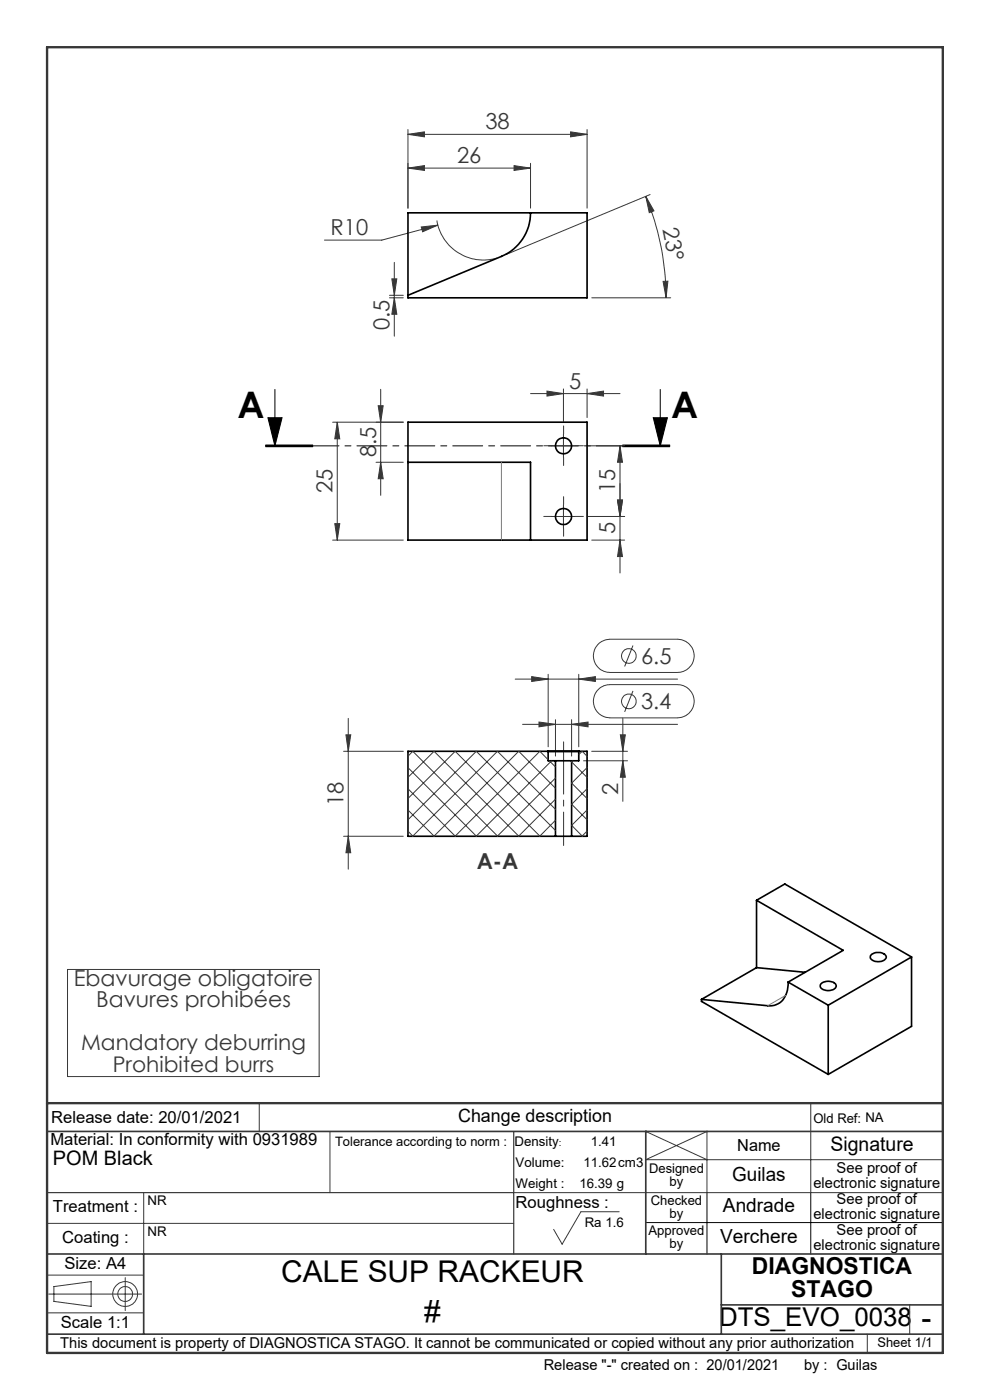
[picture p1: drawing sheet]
<svg xmlns="http://www.w3.org/2000/svg" width="210mm" height="297mm" viewBox="0 0 210 297" stroke-linecap="round" stroke-linejoin="round" font-family="sans-serif">
<g fill="none" stroke="#373737" stroke-width=".21">
<path d="M86.5 35.7l3.5-.6v1.1zM86.5 28.5l3.5-.5v1zM86.5 27.5v16.7M86.5 35.7h26M86.5 28.5h38M109 35.1l3.5 .6-3.5 .5zM112.5 34.6v9.6M121 28l3.5 .5-3.5 .5zM124.5 27.5v16.7M83.1 59.2h1.1l-.6 3.4zM83.6 55.7v15.6M89.4 48.2l3.5-.4-3.3 1.4z"/>
<path d="M92.7 46.8a10 10 0 0 0 12.7 7.9M92.9 47.8l-11.9 3.1h-12.2M137 41.7l1.7 3-1 .4zM137 41.7a56.3 56.3 0 0 1 4.3 21.5M137.9 41.3l-30.6 12.7M140.7 59.7h1l-.4 3.5zM82.6 63.2h2.9M82.6 62.6h2.9M83.6 63.2l.6 3.5h-1.1zM125.5 63.2h16.8M71.5 89.6v25M71.5 89.6l.6 3.5h-1.1z"/>
<path d="M79.8 98.1h5.7M80.2 86.1h1.1l-.5 3.5zM80.8 98.1l.5 3.5h-1.1zM80.8 82.6v22.5M85.5 89.6h-14.9M112.5 83.5h19M116 83l3.5 .5-3.5 .5zM117 94.6h5M119.5 82.5v6.9M119.5 92.1v5M124.5 82.5v6.1M124.5 83.5l3.5-.5v1z"/>
<path d="M124.7 94.6h7.8M131.5 94.6l.5 3.5h-1zM131.5 94.6v27M70.6 114.6h14.9M71 111.1h1.1l-.6 3.5zM117 109.6h5M119.5 107.1v5M124.7 109.6h7.8M125.5 114.6h7M131 106.1h1l-.5 3.5zM131.5 114.6l.5 3.5h-1zM127.1 136.4l.3-.1a3.7 3.7 0 0 1 2-.7h14.3a3.5 3.5 0 0 1 3.6 3.5 3.5 3.5 0 0 1-3.6 3.6h-14.3a3.5 3.5 0 0 1-3.3-2.4 3.5 3.5 0 0 1 1-3.9z"/>
<path d="M134.3 136.9l-1.8 4.5M72.9 159.4h12.6M73.4 155.9h1l-.5 3.5zM73.9 152.4v32M109.3 144.1h34.4M110.8 153.7h32.9M112.8 143.5l3.5 .6-3.5 .5zM114.3 153.2l3.5 .5-3.5 .5zM116.3 143v15.4M117.8 152.7v7.7M121.2 152.7v7.7M121.2 153.7l3.5-.5v1z"/>
<path d="M122.8 144.1l3.5-.6v1.1zM122.8 143v15.4M125.5 159.4h7.6M127 146.2l.1-.2a3.3 3.3 0 0 1 2.3-.8h14.3a3.5 3.5 0 0 1 3.6 3.6 3.5 3.5 0 0 1-3.6 3.5h-14.3a3.5 3.5 0 0 1-3.3-2.2 3.5 3.5 0 0 1 .9-3.9zM131.6 155.9h1l-.5 3.5zM132.1 152.4v17.6M134.3 146.6l-1.8 4.4M72.9 177.4h12.6M73.9 177.4l.5 3.5h-1zM123.8 161.4h9.3M132.1 161.4l.5 3.5h-1zM14.3 205.7h53.4v22.7h-53.4z"/>
<path d="M55 234v6M137.1 239.8l-.1 .2 13 6M172 234v19M10 259.5h99M30.5 253v13M70 240v13M109 253h91M131.3 257.1h-8.1l-4 6.8-1.8-3.1M200 246h-63l13-6v13M10 278.5h20.5M10 270.5h20.5M10.3 274.5h19.8"/>
<path d="M11.4 272.9l7.9-1v5.2l-7.9-1zM26.6 271v7M193 276.8v6.2M184 283v4"/>
<circle cx="133.4" cy="139.2" r="1.55"/>
<circle cx="133.4" cy="148.8" r="1.55"/>
<circle cx="26.5" cy="274.5" r="1.58"/>
<circle cx="26.5" cy="274.5" r="2.63"/>
</g>
<g fill="none" stroke="#000" stroke-width=".21">
<path d="M56.3 94.8h10zM56.3 94.6h10M56.3 94.4h10M56.8 88.6h3l-1.5 6zM58.3 82.6v12M132.1 94.6h10M132.1 94.4h10M132.1 94.8h10M138.6 88.6h3l-1.5 6zM140.1 82.6v12M137 259.4h63M150 253v13"/>
<path d="M172 253v13"/>
</g>
<path d="M142.1 94.6h-85.8" fill="none" stroke="#000" stroke-width=".21" stroke-dasharray="6.3 1.3 1.3 1.3" stroke-dashoffset="1"/>
<path d="M117.1 94.6h-1.7M119.6 92.1v-1.7M119.6 97.1v1.7M122.1 94.6h1.7M117.1 109.6h-1.7M119.6 107.1v-1.7M119.6 112.1v1.7M122.1 109.6h1.7M119.6 157.4v2M119.6 161.4v-2" fill="none" stroke="#373737" stroke-width=".21" stroke-dasharray="30.5 1.3 1.3 1.3"/>
<path d="M119.6 179.4v-18" fill="none" stroke="#373737" stroke-width=".21" stroke-dasharray="30.5 1.3 1.3 1.3" stroke-dashoffset="23.4"/>
<path d="M10 253h99M109 240v26" fill="none" stroke="#373737" stroke-width=".25"/>
<path d="M10 240h190M137 240v26M10 266h190M30.5 266v17M153 266v17M153 276.8h47M10 283h190" fill="none" stroke="#373737" stroke-width=".35"/>
<path d="M10 10h190v277h-190zM10 234h190" fill="none" stroke="#373737" stroke-width=".5"/>
<path d="M138.6 88.6h3l-1.5 6zM56.8 88.6h3l-1.5 6z" fill="#000"/>
<g fill="#373737">
<path d="M140.7 59.7h1l-.4 3.5zM137 41.7l1.7 3-1 .4z"/>
<path d="M109 35.1l3.5 .6-3.5 .5zM86.5 35.7l3.5-.6v1.1zM122.8 144.1l3.5-.6v1.1zM112.8 143.5l3.5 .6-3.5 .5z"/>
<path d="M89.4 48.2l.2 1 3.3-1.4zM116 83l3.5 .5-3.5 .5zM124.5 83.5l3.5-.5v1zM114.3 153.2l3.5 .5-3.5 .5zM121.2 153.7l3.5-.5v1z"/>
<path d="M86.5 28.5l3.5-.5v1zM121 28l3.5 .5-3.5 .5z"/>
<path d="M83.6 63.2l.6 3.5h-1.1zM83.1 59.2h1.1l-.6 3.4zM132.1 161.4l.5 3.5h-1zM131.6 155.9h1l-.5 3.5z"/>
<path d="M71 111.1h1.1l-.6 3.5zM71.5 89.6l.6 3.5h-1.1z"/>
<path d="M131 106.1h1l-.5 3.5zM131.5 114.6l.5 3.5h-1z"/>
<path d="M131.5 94.6l.5 3.5h-1zM131 106.1h1l-.5 3.5zM80.2 86.1h1.1l-.5 3.5zM80.8 98.1l.5 3.5h-1.1zM73.4 155.9h1l-.5 3.5zM73.9 177.4l.5 3.5h-1z"/>
</g>
<g fill="none" stroke="#000" stroke-width=".35">
<path d="M86.5 45.2h38v18h-38zM112.5 45.2a10 10 0 0 1-6.1 9.2l-19.9 8.2M86.5 89.6h38v25h-38zM86.5 98.1h26v16.5M116.2 159.4h6.6M116.2 159.4h-29.7v18h31.3M116.2 159.4h.1M116.3 159.4h6.5M116.3 159.4v2h1.5M122.8 159.4v2h-1.6M122.8 159.4h1.7v18h-3.3M122.8 159.4h.1"/>
<path d="M117.8 177.4h3.4M117.8 161.4h3.4M117.8 161.4v16M121.2 161.4v16M160.5 191l18.4 10.6-11.7 6.7M160.5 191l6-3.5 26.9 15.5M160.5 191v14.3M148.8 212v.4l26.9 15.5M160.5 205.3l-11.7 6.7M160.5 205.3l10.3 1M167.2 208.3a4.6 4.6 0 0 1-3 5l-1.4 .1-14-1.4M167.2 208.3l8.5 5"/>
<path d="M174.1 208.7a2.19 2.19 0 0 1 3.3 .4 1.47 1.47 0 0 1-1.9 1 1.37 1.37 0 0 1-1.5-1zM175.7 213.3v14.6M184.9 202.5a2.16 2.16 0 0 1 3.1 .4 1.84 1.84 0 0 1-2.7 .9 .78 .78 0 0 1-.7-.5 .78 .78 0 0 1 .3-.8zM193.4 203l-17.7 10.3M193.4 203v14.7l-17.7 10.2"/>
<circle cx="119.5" cy="94.6" r="1.69"/>
<circle cx="119.5" cy="109.6" r="1.69"/>
</g>
<path d="M106.4 98.1v16.5M166.7 211.2l-3.9 2.2" fill="none" stroke="#808080" stroke-width=".21"/>
<g fill="none" stroke="#373737" stroke-width=".21">
<path d="M86.5 160.4l1.1-1 18 18M86.5 164.9l5.6-5.5 18 18M86.5 169.4l10.1-10 17.9 18M86.5 173.9l14.5-14.5 16.8 16.8M86.5 176.3l1.1 1.1M86.5 171.8l5.6 5.6M86.5 167.3l10.1 10.1M86.5 162.8l14.6 14.6M116.3 161.2l-1.8-1.8-18 18M116.5 161.4l1.3 1.3M117 161.4l-16 16M117.8 165.1l-12.3 12.3"/>
<path d="M117.8 171.7l-12.3-12.3-18 18M117.8 167.2l-7.8-7.8-18 18M117.8 169.5l-7.8 7.9M117.8 174l-3.3 3.4M121.2 170.6l3.3 3.3M121.5 161.4l-.3 .2 3.3 3.3M122.8 160.1l.7-.7 1 1M124.5 162.8l-3.3 3.4 3.3 3.2M124.5 167.3l-3.3 3.3M124.5 171.8l-3.3 3.3 2.3 2.3M124.5 176.3l-1.1 1.1"/>
</g>
<g font-size="7.8">
<text x="50.4" y="88.6">A</text>
<text x="142.3" y="88.6">A</text>
</g>
<g font-size="6.3">
<text x="59.6" y="272">CALE SUP RACKEUR</text>
<text x="90" y="280.5">#</text>
<text x="195.4" y="281.6">-</text>
</g>
<text font-size="5.5" x="152.5" y="281.3">DTS_EVO_0038</text>
<g font-size="4.9">
<text x="159.5" y="270.3">DIAGNOSTICA</text>
<text x="167.8" y="275.2">STAGO</text>
</g>
<g font-size="4.7" fill="#373737">
<text x="103" y="27.5">38</text>
<text x="97" y="34.6">26</text>
<text x="70.1" y="49.9">R10</text>
<text x="140.5" y="48.5" transform="rotate(79 140.5 48.5)">23°</text>
<text x="82.6" y="70" transform="rotate(-90 82.6 70)">0.5</text>
<text x="120.8" y="82.5">5</text>
<text x="79.8" y="97" transform="rotate(-90 79.8 97)">8.5</text>
<text x="70.6" y="104.6" transform="rotate(-90 70.6 104.6)">25</text>
<text x="130.5" y="104.6" transform="rotate(-90 130.5 104.6)">15</text>
<text x="130.5" y="113.4" transform="rotate(-90 130.5 113.4)">5</text>
<text x="136" y="140.9">6.5</text>
<text x="136" y="150.5">3.4</text>
<text x="72.9" y="171" transform="rotate(-90 72.9 171)">18</text>
<text x="131.1" y="168.7" transform="rotate(-90 131.1 168.7)">2</text>
<text x="101.1" y="184.4">A-A</text>
<text x="15.6" y="209.1">Ebavurage obligatoire</text>
<text x="20.4" y="213.6">Bavures prohibées</text>
</g>
<g font-size="4.6" fill="#373737">
<text x="17.2" y="222.8">Mandatory deburring</text>
<text x="23.9" y="227.3">Prohibited burrs</text>
</g>
<g font-size="4.2">
<text x="176.2" y="244.2">Signature</text>
<text x="11.2" y="247.1">POM Black</text>
</g>
<g font-size="4.1">
<text x="155.3" y="250.5">Guilas</text>
<text x="153.4" y="257.2">Andrade</text>
<text x="152.8" y="263.7">Verchere</text>
</g>
<text font-size="3.9" x="97.2" y="238.1">Change description</text>
<g font-size="3.5">
<text x="10.9" y="238.3">Release date: 20/01/2021</text>
<text x="10.7" y="242.8">Material: In conformity with 0931989</text>
<text x="156.4" y="244.2">Name</text>
<text x="11.2" y="257.2">Treatment :</text>
<text x="109.4" y="256.3">Roughness :</text>
<text x="13.2" y="263.7">Coating :</text>
<text x="13.7" y="269.2">Size: A4</text>
<text x="12.9" y="281.7">Scale 1:1</text>
</g>
<g font-size="3.2">
<text x="172.6" y="251.9">electronic signature</text>
<text x="177.5" y="248.8">See proof of</text>
<text x="177.5" y="255.5">See proof of</text>
<text x="172.6" y="258.7">electronic signature</text>
<text x="177.5" y="261.9">See proof of</text>
<text x="172.6" y="265.1">electronic signature</text>
<text x="12.8" y="285.9">This document is property of DIAGNOSTICA STAGO. It cannot be communicated or copied without any prior authorization</text>
<text x="115.3" y="290.5">Release &quot;-&quot; created on : 20/01/2021</text>
<text x="170.5" y="290.5">by : Guilas</text>
</g>
<g font-size="2.8">
<text x="172.6" y="238.1">Old Ref: NA</text>
<text x="109.1" y="243">Density</text>
<text x="125.3" y="243">1.41</text>
<text x="109.4" y="247.5">Volume:</text>
<text x="123.7" y="247.5">11.62cm3</text>
<text x="137.7" y="248.8">Designed</text>
<text x="142" y="251.7">by</text>
<text x="31.3" y="255.7">NR</text>
<text x="109.4" y="252.1">Weight :</text>
<text x="122.9" y="252.1">16.39 g</text>
<text x="138" y="255.5">Checked</text>
<text x="31.3" y="262.3">NR</text>
<text x="124" y="260.3">Ra 1.6</text>
<text x="137.6" y="262">Approved</text>
<text x="142" y="258.4">by</text>
<text x="142" y="264.8">by</text>
<text x="186.1" y="285.8">Sheet 1/1</text>
</g>
<text font-size="2.7" x="71.1" y="243.1">Tolerance according to norm :</text>
<text font-size="2.1" x="118.5" y="243">:</text>
</svg>
